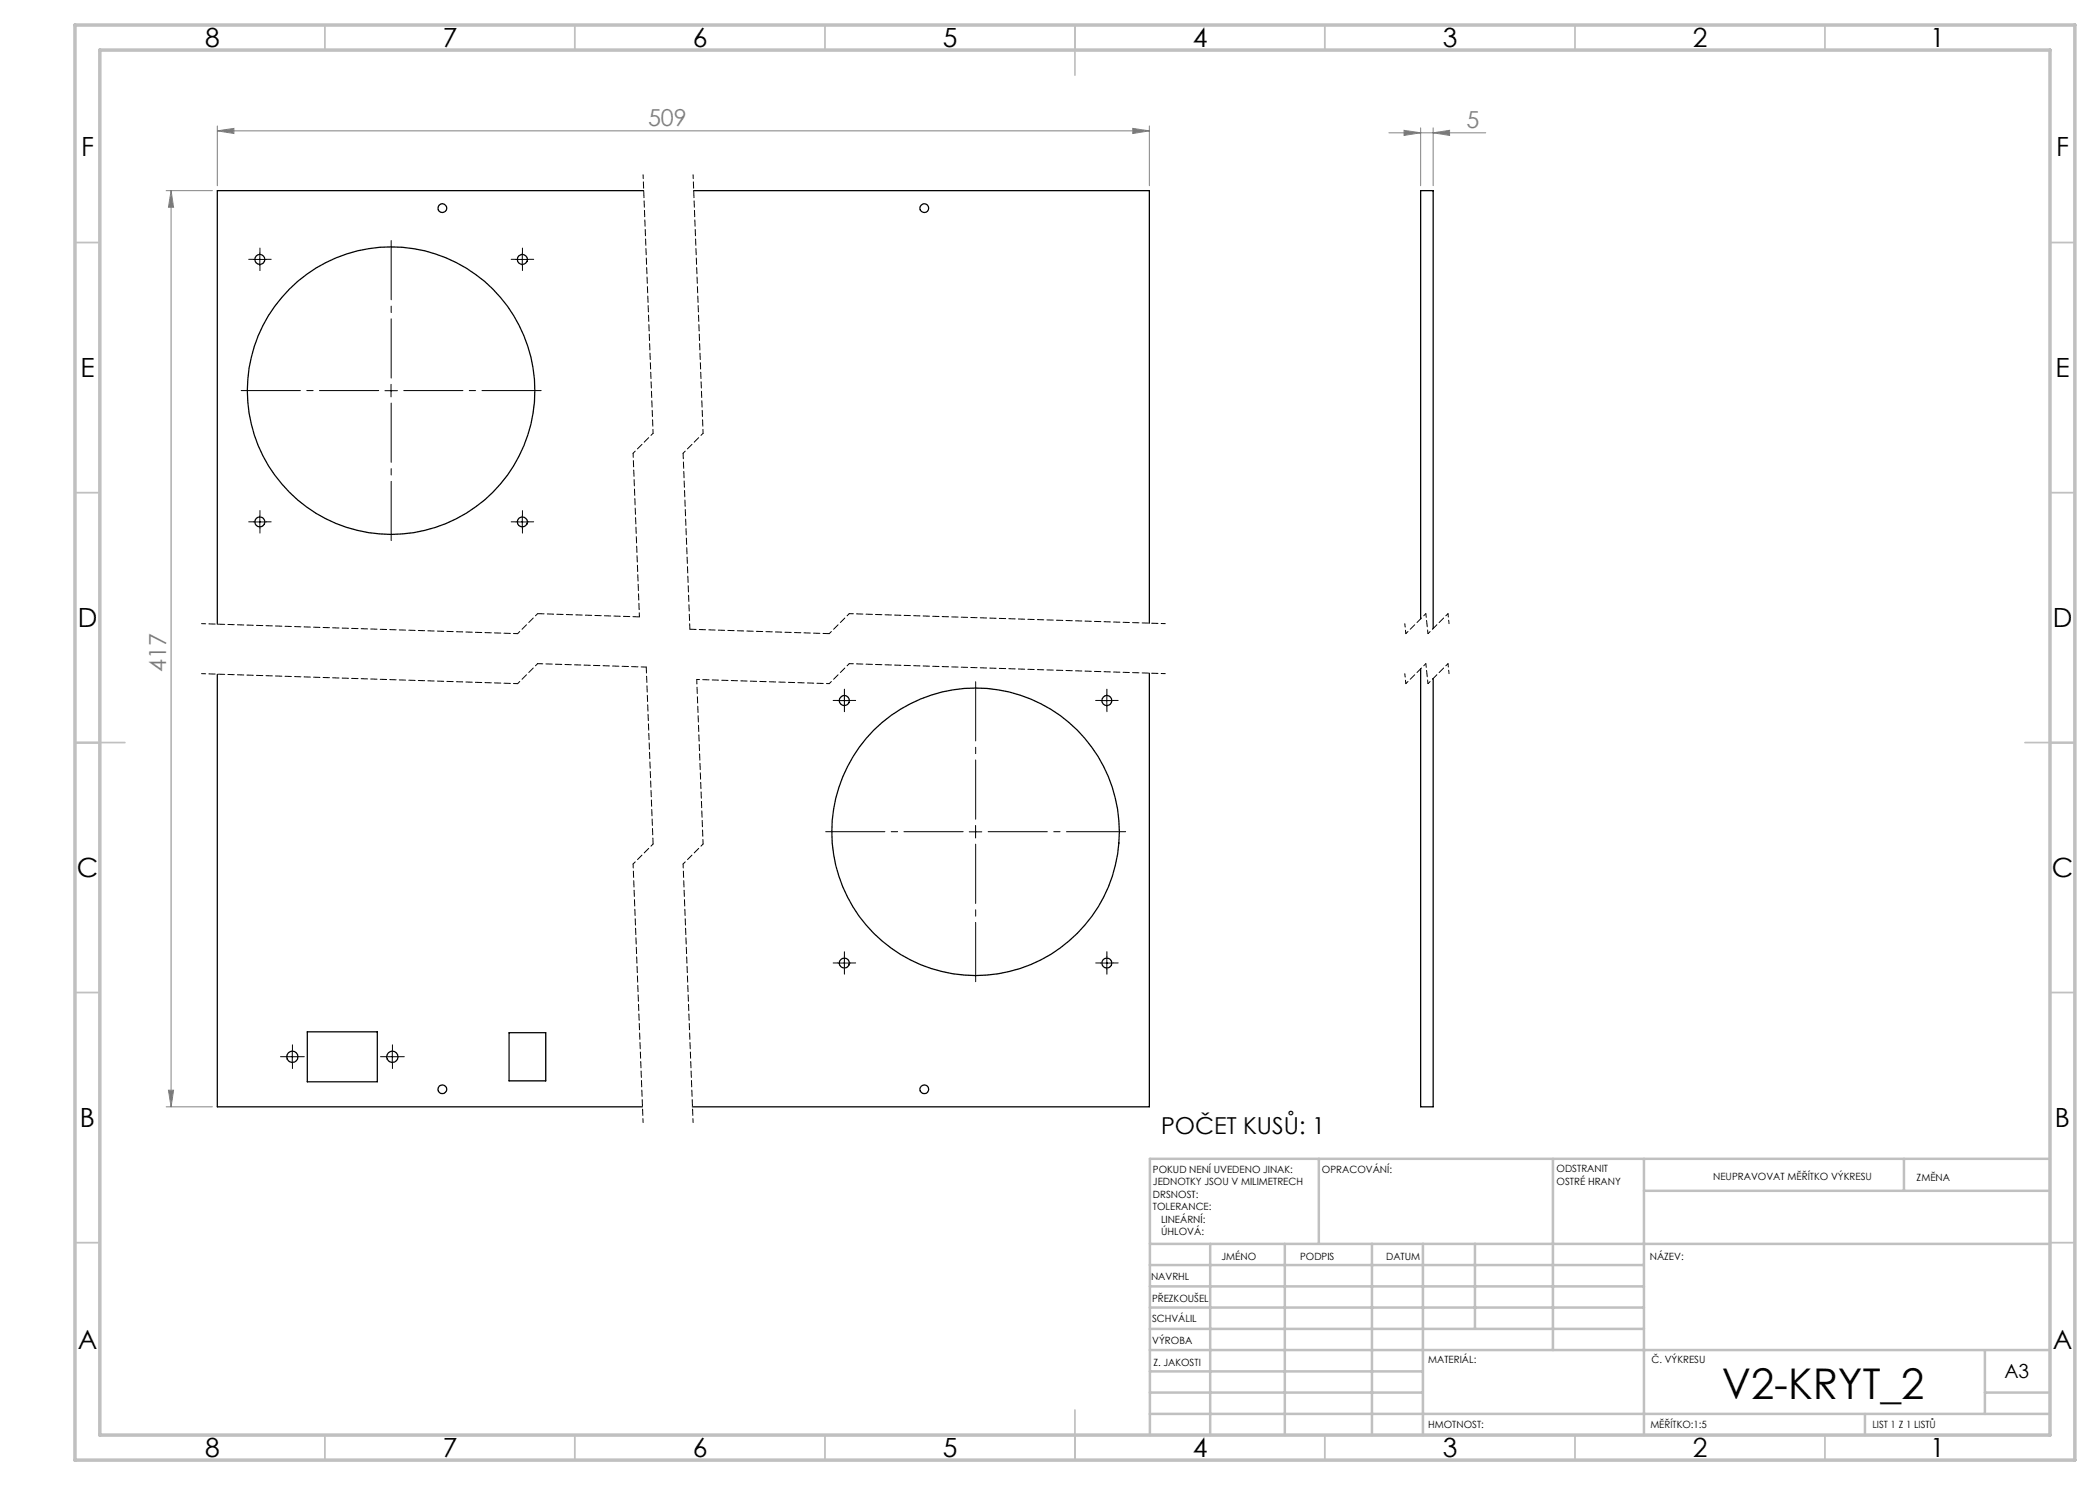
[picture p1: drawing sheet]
<svg xmlns="http://www.w3.org/2000/svg" width="420mm" height="297mm" viewBox="0 0 420 297" stroke-linecap="round" stroke-linejoin="round" font-family="sans-serif">
<g fill="none" stroke="#808080" stroke-width=".2">
<path d="M33.2 38.1h9.3M34.2 38.1l.5 3.3h-1zM34.2 38.1v183.3M43.5 26.2l3.3-.5v1zM43.5 25.2v11.9M43.5 26.2h186.4M226.6 25.7l3.3 .5-3.3 .5zM229.9 25.2v11.9M277.8 26.6h19.3M280.8 26.1l3.3 .5-3.3 .5zM284.1 25.6v11.5M286.6 26.6l3.3-.5v1z"/>
<path d="M286.6 25.6v11.5M33.7 218h1l-.5 3.4zM33.2 221.4h9.3"/>
</g>
<path d="M75.7 78.1h-27.5M78.2 75.6v-27.5M80.7 78.1h27.5M78.2 80.6v27.5M192.6 166.3h-27.5M195.1 163.8v-27.5M195.1 168.8v27.5M197.6 166.3h27.5" fill="none" stroke="#000" stroke-width=".2" stroke-dasharray="15.2 1.3 1.3 1.3" stroke-dashoffset="3.4"/>
<g fill="none" stroke="#000" stroke-width=".2" stroke-dasharray="15.2 1.3 1.3 1.3">
<path d="M50.7 51.9h-1M52 50.6v-1M52 53.1v1M53.2 51.9h1M103.2 51.9h-1M104.5 50.6v-1M104.5 53.1v1M105.7 51.9h1M50.7 104.4h-1M52 103.1v-1M52 105.6v1M53.2 104.4h1"/>
<path d="M103.2 104.4h-1M104.5 103.1v-1M104.5 105.6v1M105.7 104.4h1M168.9 138.8v-1M221.4 138.8v-1M167.6 140.1h-1M168.9 141.3v1M170.1 140.1h1M220.1 140.1h-1M221.4 141.3v1M222.6 140.1h1"/>
<path d="M167.6 192.6h-1M168.9 191.3v-1M168.9 193.8v1M170.1 192.6h1M220.1 192.6h-1M221.4 191.3v-1M221.4 193.8v1M222.6 192.6h1M57.2 211.3h-1.1M58.5 210.1v-1.1M58.5 212.6v1.1M59.7 211.3h1.2"/>
<path d="M77.2 211.3h-1.1M78.5 210.1v-1.1M78.5 212.6v1.1M79.7 211.3h1.2"/>
</g>
<g fill="none" stroke="#000" stroke-width=".2">
<path d="M50.7 51.9h2.5M52 50.6v2.5M103.2 51.9h2.5M104.5 50.6v2.5M77 78.1h2.5M78.2 76.9v2.5M50.7 104.4h2.5M52 103.1v2.5M103.2 104.4h2.5M104.5 103.1v2.5M168.9 138.8v2.6M221.4 138.8v2.6"/>
<path d="M167.6 140.1h2.5M220.1 140.1h2.5M193.9 166.4h2.5M195.1 165.1v2.5M167.6 192.6h2.5M168.9 191.3v2.5M220.1 192.6h2.5M221.4 191.3v2.5M57.2 211.3h2.5M58.5 210.1v2.5M77.2 211.3h2.5M78.5 210.1v2.5"/>
</g>
<path d="M281.2 136.7l-.2-2M281.2 126.7l-.2-2M289.8 134.7l-.2-2M289.8 124.7l-.2-2" fill="none" stroke="#000" stroke-width=".2" stroke-dasharray="1.3 .6" stroke-dashoffset=".6"/>
<g fill="none" stroke="#000" stroke-width=".2" stroke-dasharray="1.3 .6" stroke-dashoffset=".7">
<path d="M130.6 86.7l-4 4M140.6 86.7l-4 4M107.5 132.7l-4 4M107.5 122.7l-4 4M165.8 136.7l-26.5-.8M169.8 132.7l-4 4M169.8 122.7l-4 4M285.2 132.7l-4 4M285.2 122.7l-4 4M289.6 132.7l-4 4M289.6 122.7l-4 4M130.6 168.8l-4 4"/>
<path d="M140.6 168.8l-4 4"/>
</g>
<path d="M128.6 34.9l2 51.8M138.6 34.9l2 51.8M126.6 90.7l1.3 32.7M285.6 136.7l-.4-4M285.6 126.7l-.4-4M126.6 172.8l2 51.7M136.6 172.8l2 51.7" fill="none" stroke="#000" stroke-width=".2" stroke-dasharray="1.3 .6" stroke-dashoffset=".5"/>
<path d="M129.3 133.4l1.3 35.4" fill="none" stroke="#000" stroke-width=".2" stroke-dasharray="1.3 .6" stroke-dashoffset=".1"/>
<path d="M136.6 90.7l1.4 35.1M129.3 133.4l-21.8-.7" fill="none" stroke="#000" stroke-width=".2" stroke-dasharray="1.3 .6" stroke-dashoffset=".2"/>
<path d="M103.5 136.7l-63.2-2M103.5 126.7l-63.2-2M139.3 135.9l1.3 32.9M233.1 134.7l-63.3-2M233.1 124.7l-63.3-2" fill="none" stroke="#000" stroke-width=".2" stroke-dasharray="1.3 .6" stroke-dashoffset=".4"/>
<path d="M127.9 123.4l-20.4-.7M165.8 126.7l-27.8-.9" fill="none" stroke="#000" stroke-width=".2" stroke-dasharray="1.3 .6"/>
<g fill="none" stroke="#c0c0c0" stroke-width=".35">
<path d="M65 5v5M115 5v5M165 5v5M215 5v10M265 5v5M315 5v5M365 5v5M15 48.5h5M410 48.5h5M15 98.5h5M410 98.5h5M15 148.5h10"/>
<path d="M405 148.5h10M15 198.5h5M410 198.5h5M15 248.5h5M410 248.5h5M65 287v5M115 287v5M165 287v5M215 282v10M265 287v5M315 287v5M365 287v5"/>
</g>
<g fill="none" stroke="#c0c0c0" stroke-width=".5">
<path d="M263.8 231.8v17M310.6 231.8v38.2M328.8 231.8v55.2M328.8 238.2h81.2M380.8 231.8v6.4M410 231.8h-180v55.2M230 248.8h180M230 257.3h98.8M230 253h98.8M242 248.8v38.2M257 248.8v38.2M274.4 248.8v38.2"/>
<path d="M284.6 248.8v38.2M295 248.8v17M230 265.8h98.8M230 261.5h98.8M230 278.5h54.6M230 274.3h54.6M230 270h180M397 278.5h13M397 270v12.8M230 282.8h180M373 282.8v4.2"/>
</g>
<path d="M15 5h400v287h-400zM20 10h390v277h-390z" fill="none" stroke="#c0c0c0" stroke-width=".7"/>
<g fill="#808080">
<path d="M226.6 25.7l3.3 .5-3.3 .5zM43.5 26.2l3.3-.5v1z"/>
<path d="M280.8 26.1l3.3 .5-3.3 .5zM286.6 26.6l3.3-.5v1z"/>
<path d="M34.2 38.1l.5 3.3h-1zM33.7 218h1l-.5 3.4z"/>
</g>
<g fill="none" stroke="#000" stroke-width=".25">
<path d="M128.7 38.1h-85.2v86.7M138.7 38.1h91.2v86.5M43.5 134.9v86.5h85M229.9 134.7v86.7h-91.4M284.1 133.8v87.6h2.5v-85.7M284.1 123.8v-85.7h2.5v87.6M61.5 206.4h14v10h-14zM101.8 206.5h7.3v9.7h-7.3z"/>
<circle cx="52" cy="51.9" r="1"/>
<circle cx="88.5" cy="41.6" r=".88"/>
<circle cx="104.5" cy="51.9" r="1.02"/>
<circle cx="184.9" cy="41.6" r=".88"/>
<circle cx="78.2" cy="78.1" r="28.8"/>
<circle cx="52" cy="104.4" r=".99"/>
<circle cx="104.5" cy="104.4" r="1.01"/>
<circle cx="168.9" cy="140.1" r="1.02"/>
<circle cx="221.4" cy="140.1" r="1"/>
<circle cx="195.1" cy="166.4" r="28.7"/>
<circle cx="168.9" cy="192.6" r="1.01"/>
<circle cx="221.4" cy="192.6" r=".99"/>
<circle cx="58.5" cy="211.4" r="1.13"/>
<circle cx="78.5" cy="211.4" r="1.13"/>
<circle cx="88.5" cy="217.9" r=".87"/>
<circle cx="184.9" cy="217.9" r=".87"/>
</g>
<text font-size="8.5" x="344.4" y="279.7">V2-KRYT_2</text>
<g font-size="5.3">
<text x="41" y="9.5">8</text>
<text x="88.5" y="9.5">7</text>
<text x="138.5" y="9.5">6</text>
<text x="188.5" y="9.5">5</text>
<text x="238.5" y="9.5">4</text>
<text x="288.5" y="9.5">3</text>
<text x="338.5" y="9.5">2</text>
<text x="386" y="9.5">1</text>
<text x="16.2" y="31.2">F</text>
<text x="411.2" y="31.2">F</text>
<text x="16.1" y="75.5">E</text>
<text x="411.1" y="75.5">E</text>
<text x="15.5" y="125.5">D</text>
<text x="410.5" y="125.5">D</text>
<text x="15.4" y="175.5">C</text>
<text x="410.4" y="175.5">C</text>
<text x="16" y="225.5">B</text>
<text x="411" y="225.5">B</text>
<text x="15.5" y="269.7">A</text>
<text x="410.5" y="269.7">A</text>
<text x="41" y="291.5">8</text>
<text x="88.5" y="291.5">7</text>
<text x="138.5" y="291.5">6</text>
<text x="188.5" y="291.5">5</text>
<text x="238.5" y="291.5">4</text>
<text x="288.5" y="291.5">3</text>
<text x="338.5" y="291.5">2</text>
<text x="386" y="291.5">1</text>
</g>
<g font-size="4.7" fill="#808080">
<text x="129.6" y="25.2">509</text>
<text x="293.3" y="25.5">5</text>
<text x="33.2" y="134.4" transform="rotate(-90 33.2 134.4)">417</text>
</g>
<text font-size="4.7" x="232.2" y="226.7">POČET KUSŮ: 1</text>
<text font-size="3.9" x="400.9" y="275.5">A3</text>
<g font-size="2">
<text x="230.6" y="234.6">POKUD NENÍ UVEDENO JINAK:</text>
<text x="230.6" y="237.1">JEDNOTKY JSOU V MILIMETRECH</text>
<text x="230.6" y="239.6">DRSNOST:</text>
<text x="264.4" y="234.6">OPRACOVÁNÍ:</text>
<text x="311.3" y="234.5">ODSTRANIT</text>
<text x="311.3" y="237">OSTRÉ HRANY</text>
<text x="342.6" y="236">NEUPRAVOVAT MĚŘÍTKO VÝKRESU</text>
<text x="383.3" y="236.2">ZMĚNA</text>
<text x="230.6" y="242.1">TOLERANCE:</text>
<text x="232.2" y="244.6">LINEÁRNÍ:</text>
<text x="232.2" y="247.1">ÚHLOVÁ:</text>
<text x="244.3" y="252">JMÉNO</text>
<text x="260" y="251.9">PODPIS</text>
<text x="277.2" y="251.9">DATUM</text>
<text x="330" y="251.9">NÁZEV:</text>
<text x="230.2" y="256.1">NAVRHL</text>
<text x="230.4" y="260.3">PŘEZKOUŠEL</text>
<text x="230.4" y="264.4">SCHVÁLIL</text>
<text x="230.5" y="268.8">VÝROBA</text>
<text x="230.7" y="273.1">Z. JAKOSTI</text>
<text x="285.6" y="272.5">MATERIÁL:</text>
<text x="330.3" y="272.5">Č. VÝKRESU</text>
<text x="285.6" y="285.5">HMOTNOST:</text>
<text x="330.1" y="285.6">MĚŘÍTKO:1:5</text>
<text x="374.5" y="285.6">LIST 1 Z 1 LISTŮ</text>
</g>
</svg>
